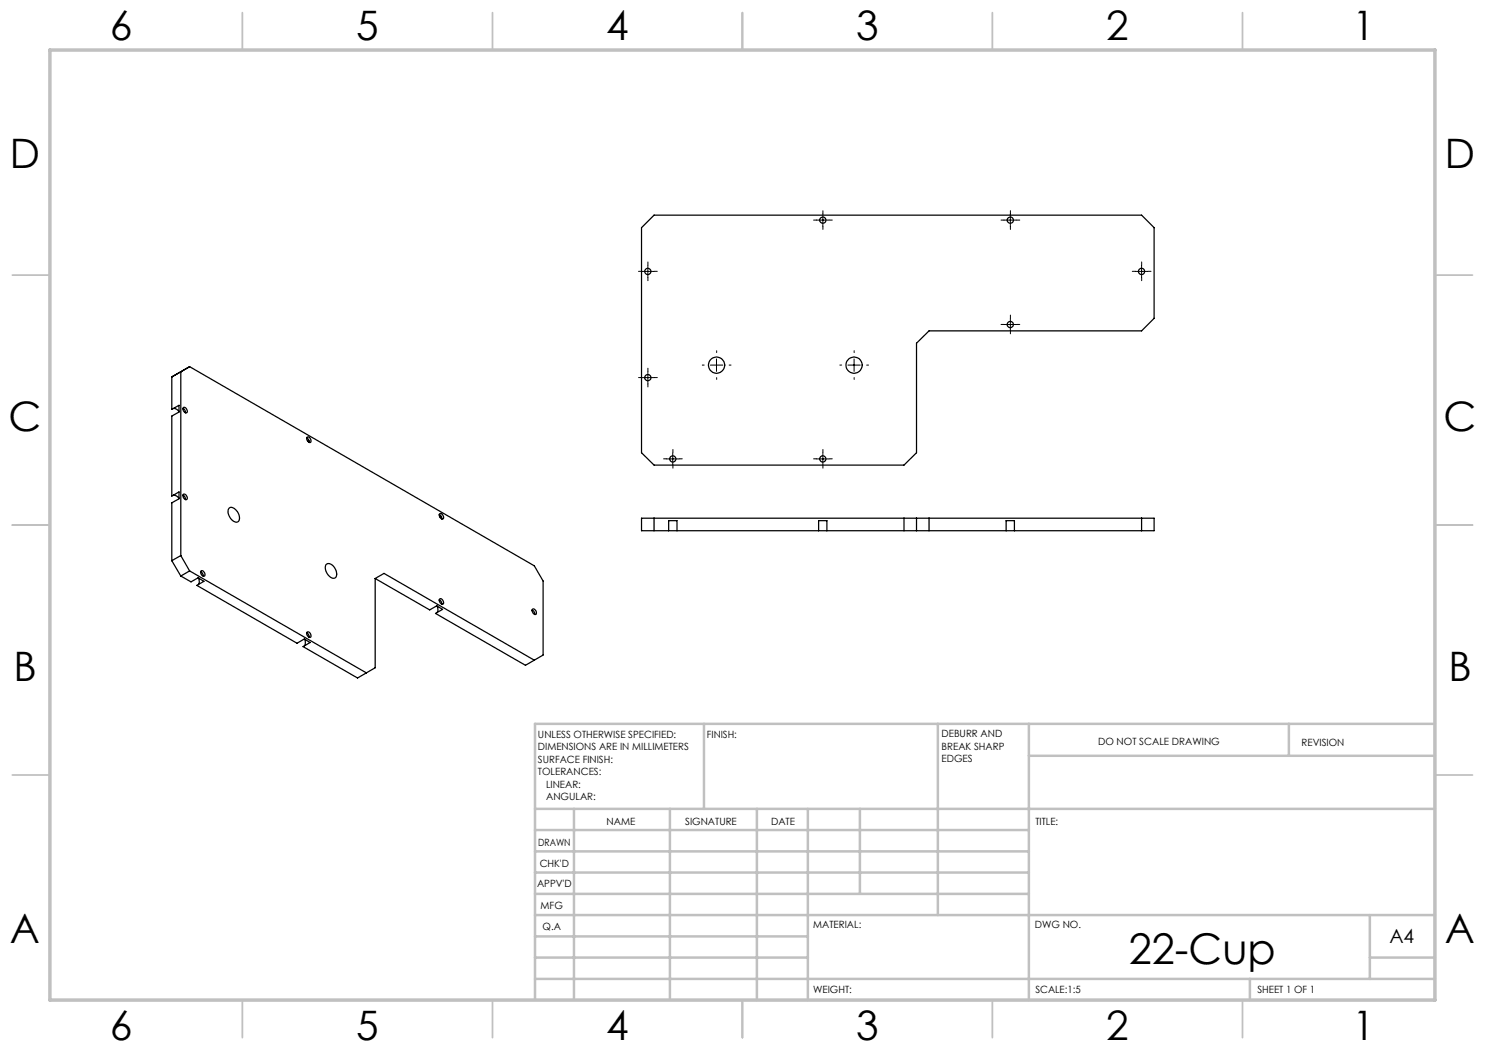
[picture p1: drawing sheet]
<svg xmlns="http://www.w3.org/2000/svg" width="297mm" height="210mm" viewBox="0 0 297 210" stroke-linecap="round" stroke-linejoin="round" font-family="sans-serif">
<g fill="none" stroke="#000" stroke-width=".2" stroke-dasharray="15.2 1.3 1.3 1.3">
<path d="M128.3 54.3h-.6M129.6 53v-.6M129.6 55.5v.6M130.8 54.3h.7M163.3 44h-.6M164.6 42.8v-.7M164.6 45.3v.6M165.8 44h.7M200.8 44h-.6M202.1 42.8v-.7M202.1 45.3v.6M203.3 44h.7"/>
<path d="M227.1 54.3h-.6M228.3 53v-.6M228.3 55.5v.6M229.6 54.3h.6M128.3 75.5h-.6M129.6 74.3v-.7M129.6 76.8v.6M130.8 75.5h.7M140.8 73h-.3M143.3 70.5v-.4M143.3 75.5v.4M145.8 73h.4"/>
<path d="M168.3 73h-.3M170.8 70.5v-.4M170.8 75.5v.4M173.3 73h.4M200.8 64.9h-.6M202.1 63.6v-.6M202.1 66.1v.7M203.3 64.9h.7M133.3 91.8h-.6M134.6 90.5v-.6M134.6 93v.6M135.8 91.8h.7"/>
<path d="M163.3 91.8h-.6M164.6 90.5v-.6M164.6 93v.6M165.8 91.8h.7"/>
</g>
<g fill="none" stroke="#000" stroke-width=".2">
<path d="M128.3 54.3h2.5M129.6 53v2.5M163.3 44h2.5M164.6 42.8v2.5M200.8 44h2.5M202.1 42.8v2.5M227 54.3h2.6M228.3 53v2.5M128.3 75.5h2.5M129.6 74.3v2.5M142.1 73h2.5M143.3 71.8v2.5"/>
<path d="M169.6 73h2.4M170.8 71.8v2.5M200.8 64.9h2.5M202.1 63.7v2.5M133.3 91.8h2.5M134.5 90.5v2.5M163.3 91.8h2.5M164.6 90.5v2.5"/>
</g>
<g fill="none" stroke="#c0c0c0" stroke-width=".35">
<path d="M48.5 2.5v7.5M98.5 2.5v7.5M148.5 2.5v7.5M198.5 2.5v7.5M248.5 2.5v7.5M2.5 55h7.5M287 55h7.5M2.5 105h7.5M287 105h7.5M2.5 155h7.5M287 155h7.5M48.5 200v7.5"/>
<path d="M98.5 200v7.5M148.5 200v7.5M198.5 200v7.5M248.5 200v7.5"/>
</g>
<g fill="none" stroke="#c0c0c0" stroke-width=".5">
<path d="M140.8 144.8v17M187.6 144.8v38.2M205.8 144.8v55.2M205.8 151.2h81.2M257.8 144.8v6.4M287 144.8h-180v55.2M107 161.8h180M107 178.8h98.8M107 174.5h98.8M107 170.3h98.8M107 166h98.8M114.8 161.8v38.2"/>
<path d="M134 161.8v38.2M151.4 161.8v38.2M161.6 161.8v38.2M172 161.8v17M107 195.8h180M107 191.5h54.6M107 187.3h54.6M107 183h180M250 195.8v4.2M274 191.5h13M274 183v12.8"/>
</g>
<path d="M10 10h277v190h-277z" fill="none" stroke="#c0c0c0" stroke-width=".7"/>
<g fill="none" stroke="#000" stroke-width=".25">
<path d="M128.3 45.5l2.5-2.5h97.5l2.5 2.5v18.2l-2.5 2.5h-42.5l-2.5 2.4v21.9l-2.5 2.5h-50l-2.5-2.5zM36.2 74.4l1.7-1.1 69 39.9 1.7 3v14.8l-3.5 2.1-18-10.4 1.4-.8-1.2-.7-1.4 .8-10.9-6.3M36.2 74.4v36.7M36.2 74.4l-1.8 1v6.5l1.4-.8v1.3l-1.4 .8v16l1.4-.8v1.4l-1.4 .8v11.5M34.7 99.1l.5 .1 .6 .5M34.7 81.7l.5 .1 .6 .5M36.6 99l.4 .4 .1 .5M36.6 81.7l.4 .4 .1 .5M36.7 81.5a.69 .69 0 0 1 .6 .3 .69 .69 0 0 1 0 .8 .74 .74 0 0 1-.6-1.1zM36.7 98.8a.69 .69 0 0 1 .6 .4 .69 .69 0 0 1 0 .7 .74 .74 0 0 1-.6-1.1zM61.3 87.5a.63 .63 0 0 1 .8 .2 .63 .63 0 0 1 0 .8l-.4-.1-.2-.3zM61.3 87.6l.5 .6v.3"/>
<path d="M61.8 88l-.3 .2M34.4 112.1l1.8 3.1M36.2 115.2l2 1.2 1.4-.8 1.2 .7-1.4 .8 20 11.5 1.5-.8 1.1 .7-1.4 .8 10.9 6.3 3.5-2v-17.9M36.2 111.1l1.7 3.1M36.2 111.1l-1.8 1M37.9 114.2l35.4 20.4M37.9 114.2l-1.7 1M39.7 115.6l.2 .8-.2 .5M40.1 114.3a.64 .64 0 0 1 .8 .1 .64 .64 0 0 1 .1 .8 .7 .7 0 0 1-.9-.9zM40.1 114.3l.4 .5 .1 .4M45.9 101.6a1.46 1.46 0 0 1 1.8 1 1.09 1.09 0 0 1-.5 1.8 2.23 2.23 0 0 1-1.5-2.6zM65.3 112.8a1.39 1.39 0 0 1 1.8 1.1 1.1 1.1 0 0 1-.4 1.8 2.07 2.07 0 0 1-1.4-2.9z"/>
<path d="M75 115.7l1.8-1 30.1 17.3M87.9 119.9a.62 .62 0 0 1 .7 .1 .62 .62 0 0 1 .1 .8 .69 .69 0 0 1-.8-.9zM87.9 119.9l.4 .5 .1 .5M87.9 102.9l.4 .4 .1 .5M88 102.7a.69 .69 0 0 1 .6 .4 .69 .69 0 0 1-.1 .7 .77 .77 0 0 1-.5-1.1zM88.3 103.4l-.3 .1M130.8 103.6v2.5M133.7 106.1h1.7M133.7 106.1h-5.4v-2.5h102.5v2.5h-27.9M133.7 106.1v-2h1.7v2M135.4 106.1h28.3M163.7 106.1h1.7"/>
<path d="M163.7 106.1v-2h1.7v2M165.4 106.1h35.8M180.8 103.6v2.5M183.3 103.6v2.5M185.8 103.6v2.5M201.2 106.1h1.7M201.2 106.1v-2h1.7v2M228.3 103.6v2.5M60.9 127.9l.2 .7-.2 .5M61.3 126.5a.63 .63 0 0 1 .8 .2 .63 .63 0 0 1 0 .8l-.4-.1-.2-.3zM61.3 126.6l.3 .2 .2 .7M87.5 121.2l.1 .8-.2 .5"/>
<path d="M106.4 121.9a.63 .63 0 0 1 .8 .2 .63 .63 0 0 1-.1 .8l-.5-.2-.2-.4zM106.4 122l.4 .4 .1 .5"/>
<circle cx="129.6" cy="54.3" r=".62"/>
<circle cx="164.6" cy="44" r=".63"/>
<circle cx="202.1" cy="44" r=".63"/>
<circle cx="228.3" cy="54.3" r=".63"/>
<circle cx="129.6" cy="75.5" r=".62"/>
<circle cx="143.3" cy="73" r="1.63"/>
<circle cx="170.8" cy="73" r="1.62"/>
<circle cx="202.1" cy="64.9" r=".62"/>
<circle cx="134.6" cy="91.8" r=".62"/>
<circle cx="164.6" cy="91.8" r=".62"/>
</g>
<text font-size="8.5" x="225.8" y="192.7">22-Cup</text>
<g font-size="8.1">
<text x="22" y="8">6</text>
<text x="71.2" y="8">5</text>
<text x="121.2" y="8">4</text>
<text x="171.3" y="8">3</text>
<text x="221.3" y="8">2</text>
<text x="270.5" y="8">1</text>
<text x="2" y="33.6">D</text>
<text x="289" y="33.6">D</text>
<text x="1.7" y="86.1">C</text>
<text x="288.7" y="86.1">C</text>
<text x="2.7" y="136.1">B</text>
<text x="289.7" y="136.1">B</text>
<text x="2" y="188.6">A</text>
<text x="289" y="188.6">A</text>
<text x="22" y="208">6</text>
<text x="71.2" y="208">5</text>
<text x="121.2" y="208">4</text>
<text x="171.3" y="208">3</text>
<text x="221.3" y="208">2</text>
<text x="270.5" y="208">1</text>
</g>
<text font-size="3.9" x="277.9" y="188.5">A4</text>
<g font-size="2">
<text x="107.6" y="147.6">UNLESS OTHERWISE SPECIFIED:</text>
<text x="141.4" y="147.6">FINISH:</text>
<text x="188.3" y="147.5">DEBURR AND</text>
<text x="188.3" y="150">BREAK SHARP</text>
<text x="219.6" y="149">DO NOT SCALE DRAWING</text>
<text x="260.3" y="149.2">REVISION</text>
<text x="107.6" y="150.1">DIMENSIONS ARE IN MILLIMETERS</text>
<text x="107.6" y="152.6">SURFACE FINISH:</text>
<text x="107.6" y="155.1">TOLERANCES:</text>
<text x="188.3" y="152.5">EDGES</text>
<text x="109.2" y="157.6">LINEAR:</text>
<text x="109.2" y="160.1">ANGULAR:</text>
<text x="121.3" y="165">NAME</text>
<text x="137" y="164.9">SIGNATURE</text>
<text x="154.2" y="164.9">DATE</text>
<text x="207.1" y="164.9">TITLE:</text>
<text x="107.6" y="169.1">DRAWN</text>
<text x="107.9" y="173.3">CHK'D</text>
<text x="107.4" y="177.4">APPV'D</text>
<text x="108.1" y="181.8">MFG</text>
<text x="108.5" y="186">Q.A</text>
<text x="162.6" y="185.5">MATERIAL:</text>
<text x="207" y="185.5">DWG NO.</text>
<text x="162.6" y="198.5">WEIGHT:</text>
<text x="207.1" y="198.6">SCALE:1:5</text>
<text x="251.5" y="198.6">SHEET 1 OF 1</text>
</g>
</svg>
